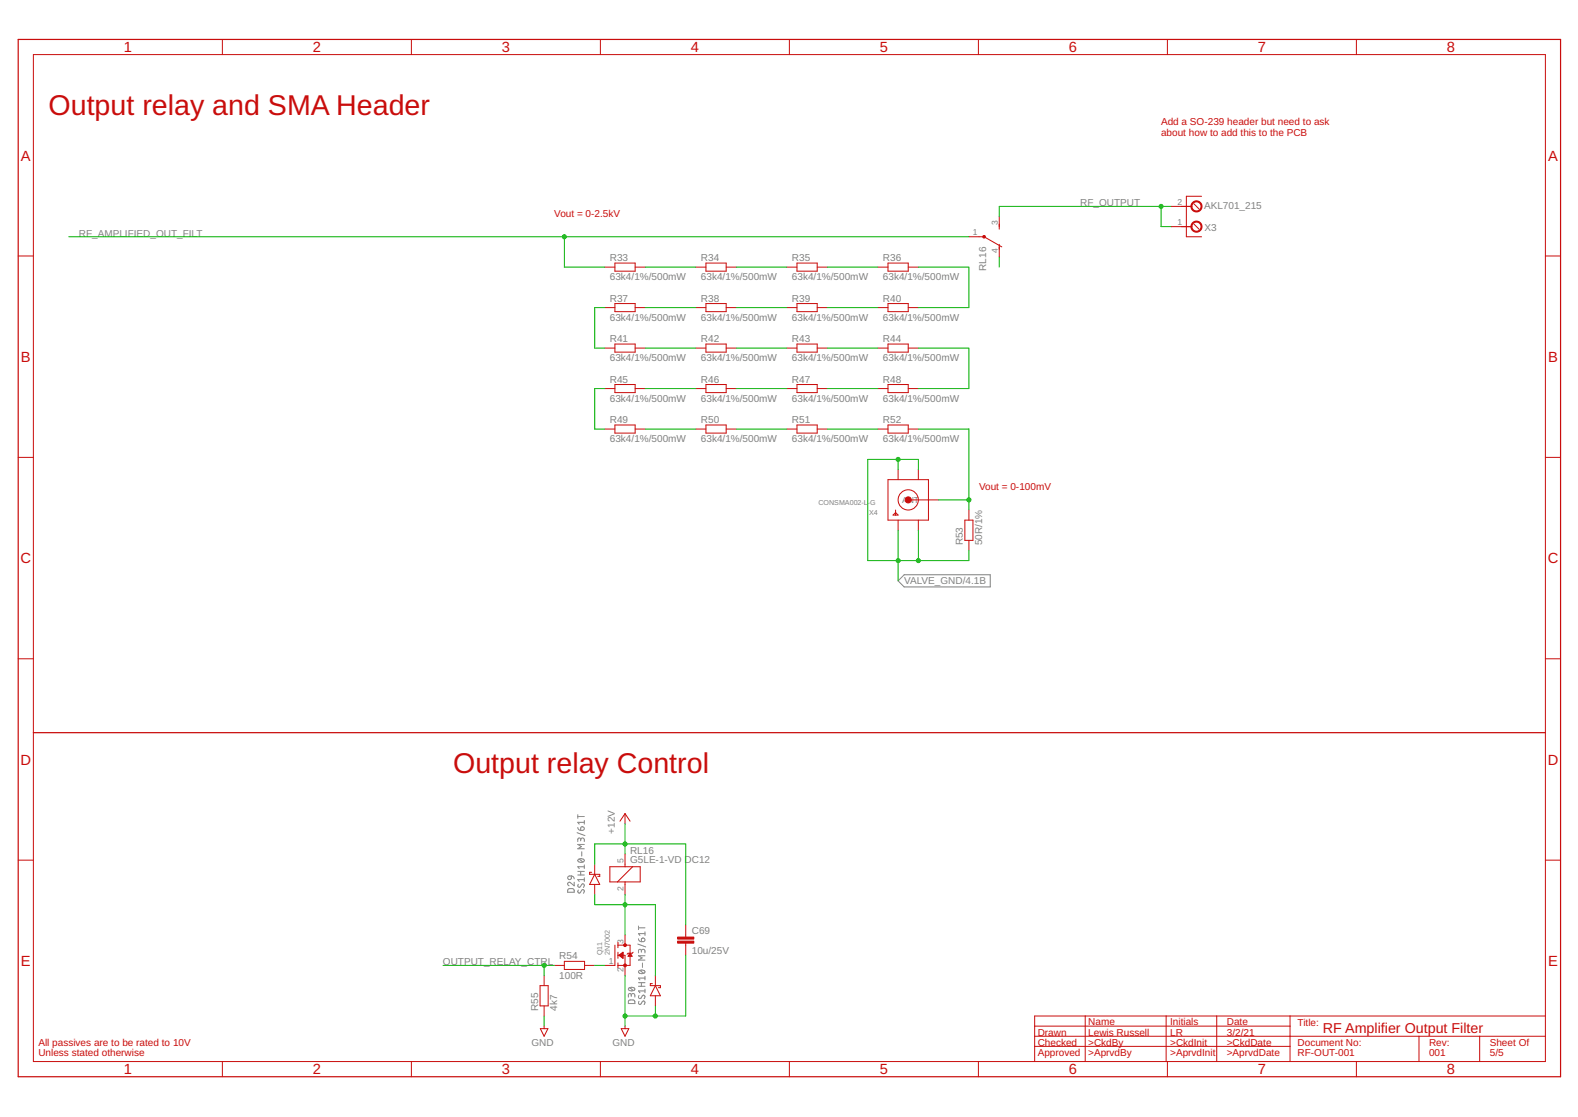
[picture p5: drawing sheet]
<svg xmlns="http://www.w3.org/2000/svg" width="1189mm" height="841mm" viewBox="0 0 1189 841" stroke-linecap="round" stroke-linejoin="round" font-family="sans-serif">
<g fill="none" stroke="#808080" stroke-width=".75">
<path d="M435 613v3M435 615h5M440 618v3M440 619h-5l1 2M435 627l6 2M435 623a2.2 2.2 0 0 0 2 2M437 632l1-1h1l1 1v2M437 633v-2h-1l-1 1v2M438 623a1.4 1.4 0 0 1 2 0 1.4 1.4 0 0 1-1 2h-2zM440 636h-5l3 1-3 2h5M430 660h2l1 2M435 659h5"/>
<path d="M435 656h5M436 647a2.4 2.4 0 0 1 2-1 2.4 2.4 0 0 1 2 3 2.7 2.7 0 0 1-5-2zM436 647l3 2M437 656v3M438 641v4M440 651v3M440 653h-5l1 1M428 660h2v1a1.4 1.4 0 0 1-2 1 1.4 1.4 0 0 1 0-2zM428 669h4l1 3h-5zM433 664v3l-3-2a1.3 1.3 0 0 0-2 0 1.3 1.3 0 0 0 1 2M436 670l-1 2h1l2-2h2v1v2M436 666l-1 1 1 1 2-2h2v1v1"/>
<path d="M440 662h-5l1 2M440 661v3M481 697v3M481 699h5M481 711l5 2M481 707a2.2 2.2 0 0 0 2 2M483 716l1-1h1l1 1v1M483 717v-2h-1l-1 1v1M484 707a1.4 1.4 0 0 1 2 0 1.4 1.4 0 0 1-1 2h-2zM486 702v2M486 720h-5l3 1-3 2h5M486 703h-5l1 1"/>
<path d="M481 740h5M481 731a2.6 2.6 0 0 1 5 1 2.6 2.6 0 0 1-3 1 2.6 2.6 0 0 1-2-2zM482 731l3 2M483 740v3M484 725v3M486 735v3M486 736h-5l1 2M474 744a2.6 2.6 0 0 1 4 1 2.6 2.6 0 0 1-2 1 2.6 2.6 0 0 1-2-2zM474 753h1h3v1v2h-5zM474 744l3 2M476 749v-1h2v1v2M476 750l-1-1-1-1-1 1v2"/>
<path d="M481 743h5M481 754v1l1 1 2-2h1l1 1-1 1M481 750v1l1 1 2-3h1l1 1-1 2M486 746h-5l1 1M486 745v2"/>
</g>
<path d="M677 437l4-4h65v9h-65z" fill="none" stroke="#808080" stroke-width=".76"/>
<path d="M25 552h1139" fill="none" stroke="#c90d0c" stroke-width=".93"/>
<g fill="none" stroke="#c90d0c" stroke-width=".76">
<path d="M890 155h8M900 154l3 3M905 148h-11v30h11M738 178h3l14 8M753 169v4M890 171h8M900 169l3 4M463 198h16v6h-16zM532 198h15v6h-15zM600 198h16v6h-16zM669 198h15v6h-15zM753 184v4"/>
<path d="M463 229h16v6h-16zM532 229h15v6h-15zM600 229h16v6h-16zM669 229h15v6h-15zM463 259h16v6h-16zM532 259h15v6h-15zM600 259h16v6h-16zM669 259h15v6h-15zM463 290h16v6h-16zM532 290h15v6h-15zM600 290h16v6h-16zM669 290h15v6h-15z"/>
<path d="M463 320h16v6h-16zM532 320h15v6h-15zM600 320h16v6h-16zM669 320h15v6h-15zM669 361h30v31h-30zM684 376h15M727 392h6v15h-6zM467 618l4-5 4 5M446 657h-2v1h8v2h-2M448 658l4 8h-8zM459 653h23v11h-23zM463 712v15"/>
<path d="M466 710v4M466 717v5M425 724h15v6h-15zM466 725v4M407 742h6v15h-6zM491 741h-1v1h8v2h-2M494 742l4 8h-8zM407 775h6l-3 5zM468 775h6l-3 5z"/>
<circle cx="684" cy="376" r="8"/>
</g>
<g fill="none" stroke="#c90d0c" stroke-width=".75">
<path d="M168 30v11M310 30v11M452 30v11M595 30v11M737 30v11M880 30v11M1022 30v11M25 41h1139v758h-1139zM882 155h16M730 178h8M753 163v8M882 171h16"/>
<path d="M14 193h11M753 186v8M1164 193h12M456 201h7M479 201h7M524 201h8M547 201h8M593 201h7M616 201h7M661 201h8M684 201h8M456 232h7"/>
<path d="M479 232h7M524 232h8M547 232h8M593 232h7M616 232h7M661 232h8M684 232h8M456 262h7M479 262h7M524 262h8M547 262h8M593 262h7"/>
<path d="M616 262h7M661 262h8M684 262h8M456 293h7M479 293h7M524 293h8M547 293h8M593 293h7M616 293h7M661 293h8M684 293h8M456 323h7"/>
<path d="M479 323h7M524 323h8M547 323h8M593 323h7M616 323h7M661 323h8M684 323h8M14 344h11M677 354v7M692 354v7M1164 344h12M699 376h8"/>
<path d="M675 386l2 2h-4zM675 384v4M677 392v7M692 392v7M730 384v8M730 407v7M14 496h11M1164 496h12M471 613v7M14 648h11M448 651v7M471 643v10"/>
<path d="M477 653l-12 11M1164 648h12M448 666v8M471 664v10M517 696v10M466 719h5v16M466 712h9v15h-9M466 719l3-2v5zM467 720h2M467 719h2M468 718h1M469 718h.1"/>
<path d="M469 717h.1M471 704v8M473 720h3M474 719h2M474 719h1M474 718h1M475 718h.1M475 718l1 2h-3zM477 717l-1 1h-3l-1 1M517 710v9M410 735v7M418 727h7"/>
<path d="M440 727h8M456 727h7M468 721h1M469 721h.1M494 735v7M410 757v8M494 750v7M410 773v2M471 773v2M780 773h192M818 765v34M879 765v34"/>
<path d="M917 765v34M972 765v34M1164 765h-384v34M168 799v12M310 799v12M452 799v12M595 799v12M737 799v12M780 780h384M780 788h192M880 799v12M1022 799v12"/>
<path d="M1069 780v19M1115 780v19"/>
</g>
<g fill="#c90d0c" stroke="#c90d0c" stroke-width=".75">
<path d="M898 153a4 4 0 0 1 7 0 4 4 0 0 1-2 6 4 4 0 0 1-6-4h1a3 3 0 0 1 5-3 3 3 0 0 1 0 6 3 3 0 0 1-5-2l-1-1z" fill-rule="evenodd"/>
<path d="M898 168a4 4 0 0 1 7 0 4 4 0 0 1-2 7 4 4 0 0 1-6-4h1a3 3 0 0 1 5-3 3 3 0 0 1 0 5 3 3 0 0 1-5-2l-1-1z" fill-rule="evenodd"/>
<circle cx="684" cy="376" r="2.3"/>
<circle cx="471" cy="727" r="1.1"/>
<circle cx="471" cy="712" r="1.1"/>
<circle cx="741" cy="178" r="1"/>
</g>
<g fill="#c90d0c" stroke="#c90d0c" stroke-width=".75">
<path d="M511 709h12v1h-12z"/>
<path d="M511 706h12v1h-12z"/>
</g>
<path d="M14 30h1162v781h-1162z" fill="none" stroke="#c90d0c" stroke-width=".91"/>
<g fill="none" stroke="#00af00" stroke-width=".75">
<path d="M875 155v16h7M882 155h-129v8M52 178h678M425 178v23h31M753 194v7M486 201h38M555 201h38M623 201h38M692 201h38v31h-38M456 232h-8v30h8M486 232h38M555 232h38"/>
<path d="M623 232h38M486 262h38M555 262h38M623 262h38M692 262h38v31h-38M456 293h-8v30h8M486 293h38M555 293h38M623 293h38M486 323h38M555 323h38M623 323h38"/>
<path d="M692 323h38v61M677 346v8M692 354v-8h-38v76h76v-8M707 376h23M677 399v38M692 399v23M471 620v23M448 651v-16h69v61M448 674v7h46v54M471 674v30M517 719v46h-46M334 727h84"/>
<path d="M410 727v8M448 727h8M471 735v38M494 757v8M410 765v8"/>
</g>
<g fill="#00af00" stroke="#00af00" stroke-width=".75">
<circle cx="425" cy="178" r="1.5"/>
<circle cx="677" cy="422" r="1.5"/>
<circle cx="677" cy="346" r="1.5"/>
<circle cx="692" cy="422" r="1.5"/>
<circle cx="471" cy="765" r="1.5"/>
<circle cx="494" cy="765" r="1.5"/>
<circle cx="471" cy="635" r="1.5"/>
<circle cx="875" cy="155" r="1.5"/>
<circle cx="410" cy="727" r="1.5"/>
<circle cx="730" cy="376" r="1.5"/>
<circle cx="471" cy="681" r="1.5"/>
</g>
<g font-size="21.5" fill="#c90d0c">
<text x="37" y="87">Output relay and SMA Header</text>
<text x="341" y="582">Output relay Control</text>
</g>
<g font-size="11.1" fill="#c90d0c">
<text x="93" y="39">1</text>
<text x="236" y="39">2</text>
<text x="378" y="39">3</text>
<text x="520" y="39">4</text>
<text x="663" y="39">5</text>
<text x="805" y="39">6</text>
<text x="948" y="39">7</text>
<text x="1090" y="39">8</text>
<text x="16" y="121">A</text>
<text x="1166" y="121">A</text>
<text x="16" y="272">B</text>
<text x="1166" y="272">B</text>
<text x="15" y="424">C</text>
<text x="1166" y="424">C</text>
<text x="15" y="576">D</text>
<text x="1166" y="576">D</text>
<text x="16" y="727">E</text>
<text x="1166" y="727">E</text>
<text x="93" y="809">1</text>
<text x="236" y="809">2</text>
<text x="378" y="809">3</text>
<text x="520" y="809">4</text>
<text x="663" y="809">5</text>
<text x="805" y="809">6</text>
<text x="948" y="809">7</text>
<text x="1090" y="809">8</text>
</g>
<text font-size="10.8" fill="#c90d0c" x="997" y="778">RF Amplifier Output Filter</text>
<g font-size="7.5" fill="#c90d0c">
<text x="875" y="94">Add a SO-239 header but need to ask</text>
<text x="875" y="102">about how to add this to the PCB</text>
<text x="418" y="163">Vout = 0-2.5kV</text>
<text x="738" y="369">Vout = 0-100mV</text>
<text x="820" y="772">Name</text>
<text x="882" y="772">Initials</text>
<text x="924" y="772">Date</text>
<text x="978" y="773">Title:</text>
<text x="782" y="780">Drawn</text>
<text x="820" y="780">Lewis Russell</text>
<text x="882" y="780">LR</text>
<text x="924" y="780">3/2/21</text>
<text x="29" y="787">All passives are to be rated to 10V</text>
<text x="782" y="788">Checked</text>
<text x="820" y="788">&gt;CkdBy</text>
<text x="882" y="788">&gt;CkdInit</text>
<text x="924" y="788">&gt;CkdDate</text>
<text x="978" y="788">Document No:</text>
<text x="1077" y="788">Rev:</text>
<text x="1122" y="788">Sheet Of</text>
<text x="29" y="795">Unless stated otherwise</text>
<text x="782" y="795">Approved</text>
<text x="820" y="795">&gt;AprvdBy</text>
<text x="882" y="795">&gt;AprvdInit</text>
<text x="924" y="795">&gt;AprvdDate</text>
<text x="978" y="795">RF-OUT-001</text>
<text x="1077" y="795">001</text>
<text x="1122" y="795">5/5</text>
</g>
<g font-size="7.5" fill="#808080">
<text x="814" y="155">RF_OUTPUT</text>
<text x="907" y="158">AKL701_215</text>
<text x="908" y="174">X3</text>
<text x="59" y="178">RF_AMPLIFIED_OUT_FILT</text>
<text x="459" y="197">R33</text>
<text x="528" y="197">R34</text>
<text x="597" y="197">R35</text>
<text x="665" y="197">R36</text>
<text x="743" y="204" transform="rotate(-90 743 204)">RL16</text>
<text x="459" y="211">63k4/1%/500mW</text>
<text x="528" y="211">63k4/1%/500mW</text>
<text x="597" y="211">63k4/1%/500mW</text>
<text x="665" y="211">63k4/1%/500mW</text>
<text x="459" y="227">R37</text>
<text x="528" y="227">R38</text>
<text x="597" y="227">R39</text>
<text x="665" y="227">R40</text>
<text x="459" y="242">63k4/1%/500mW</text>
<text x="528" y="242">63k4/1%/500mW</text>
<text x="597" y="242">63k4/1%/500mW</text>
<text x="665" y="242">63k4/1%/500mW</text>
<text x="459" y="258">R41</text>
<text x="528" y="258">R42</text>
<text x="597" y="258">R43</text>
<text x="665" y="258">R44</text>
<text x="459" y="272">63k4/1%/500mW</text>
<text x="528" y="272">63k4/1%/500mW</text>
<text x="597" y="272">63k4/1%/500mW</text>
<text x="665" y="272">63k4/1%/500mW</text>
<text x="459" y="288">R45</text>
<text x="528" y="288">R46</text>
<text x="597" y="288">R47</text>
<text x="665" y="288">R48</text>
<text x="459" y="302">63k4/1%/500mW</text>
<text x="528" y="302">63k4/1%/500mW</text>
<text x="597" y="302">63k4/1%/500mW</text>
<text x="665" y="302">63k4/1%/500mW</text>
<text x="459" y="319">R49</text>
<text x="528" y="319">R50</text>
<text x="597" y="319">R51</text>
<text x="665" y="319">R52</text>
<text x="459" y="333">63k4/1%/500mW</text>
<text x="528" y="333">63k4/1%/500mW</text>
<text x="597" y="333">63k4/1%/500mW</text>
<text x="665" y="333">63k4/1%/500mW</text>
<text x="725" y="411" transform="rotate(-90 725 411)">R53</text>
<text x="740" y="411" transform="rotate(-90 740 411)">50R/1%</text>
<text x="681" y="440">VALVE_GND/4.1B</text>
<text x="463" y="628" transform="rotate(-90 463 628)">+12V</text>
<text x="475" y="643">RL16</text>
<text x="475" y="650">G5LE-1-VD DC12</text>
<text x="521" y="703">C69</text>
<text x="521" y="718">10u/25V</text>
<text x="421" y="722">R54</text>
<text x="334" y="727">OUTPUT_RELAY_CTRL</text>
<text x="421" y="737">100R</text>
<text x="405" y="761" transform="rotate(-90 405 761)">R55</text>
<text x="420" y="761" transform="rotate(-90 420 761)">4k7</text>
<text x="400" y="788">GND</text>
<text x="461" y="788">GND</text>
</g>
<g font-size="6.5" fill="#808080">
<text x="887" y="154">2</text>
<text x="752" y="170" transform="rotate(-90 752 170)">3</text>
<text x="887" y="170">1</text>
<text x="733" y="177">1</text>
<text x="752" y="191" transform="rotate(-90 752 191)">4</text>
<text x="680" y="379">ANT</text>
<text x="470" y="650" transform="rotate(-90 470 650)">5</text>
<text x="470" y="671" transform="rotate(-90 470 671)">2</text>
<text x="470" y="711" transform="rotate(-90 470 711)">3</text>
<text x="459" y="726">1</text>
<text x="470" y="732" transform="rotate(-90 470 732)">2</text>
</g>
<g font-size="5.4" fill="#808080">
<text x="617" y="380">CONSMA002-L</text>
<text x="654" y="380">-G</text>
<text x="655" y="388">X4</text>
<text x="454" y="719" transform="rotate(-90 454 719)">Q11</text>
<text x="459" y="719" transform="rotate(-90 459 719)">2N7002</text>
</g>
</svg>
